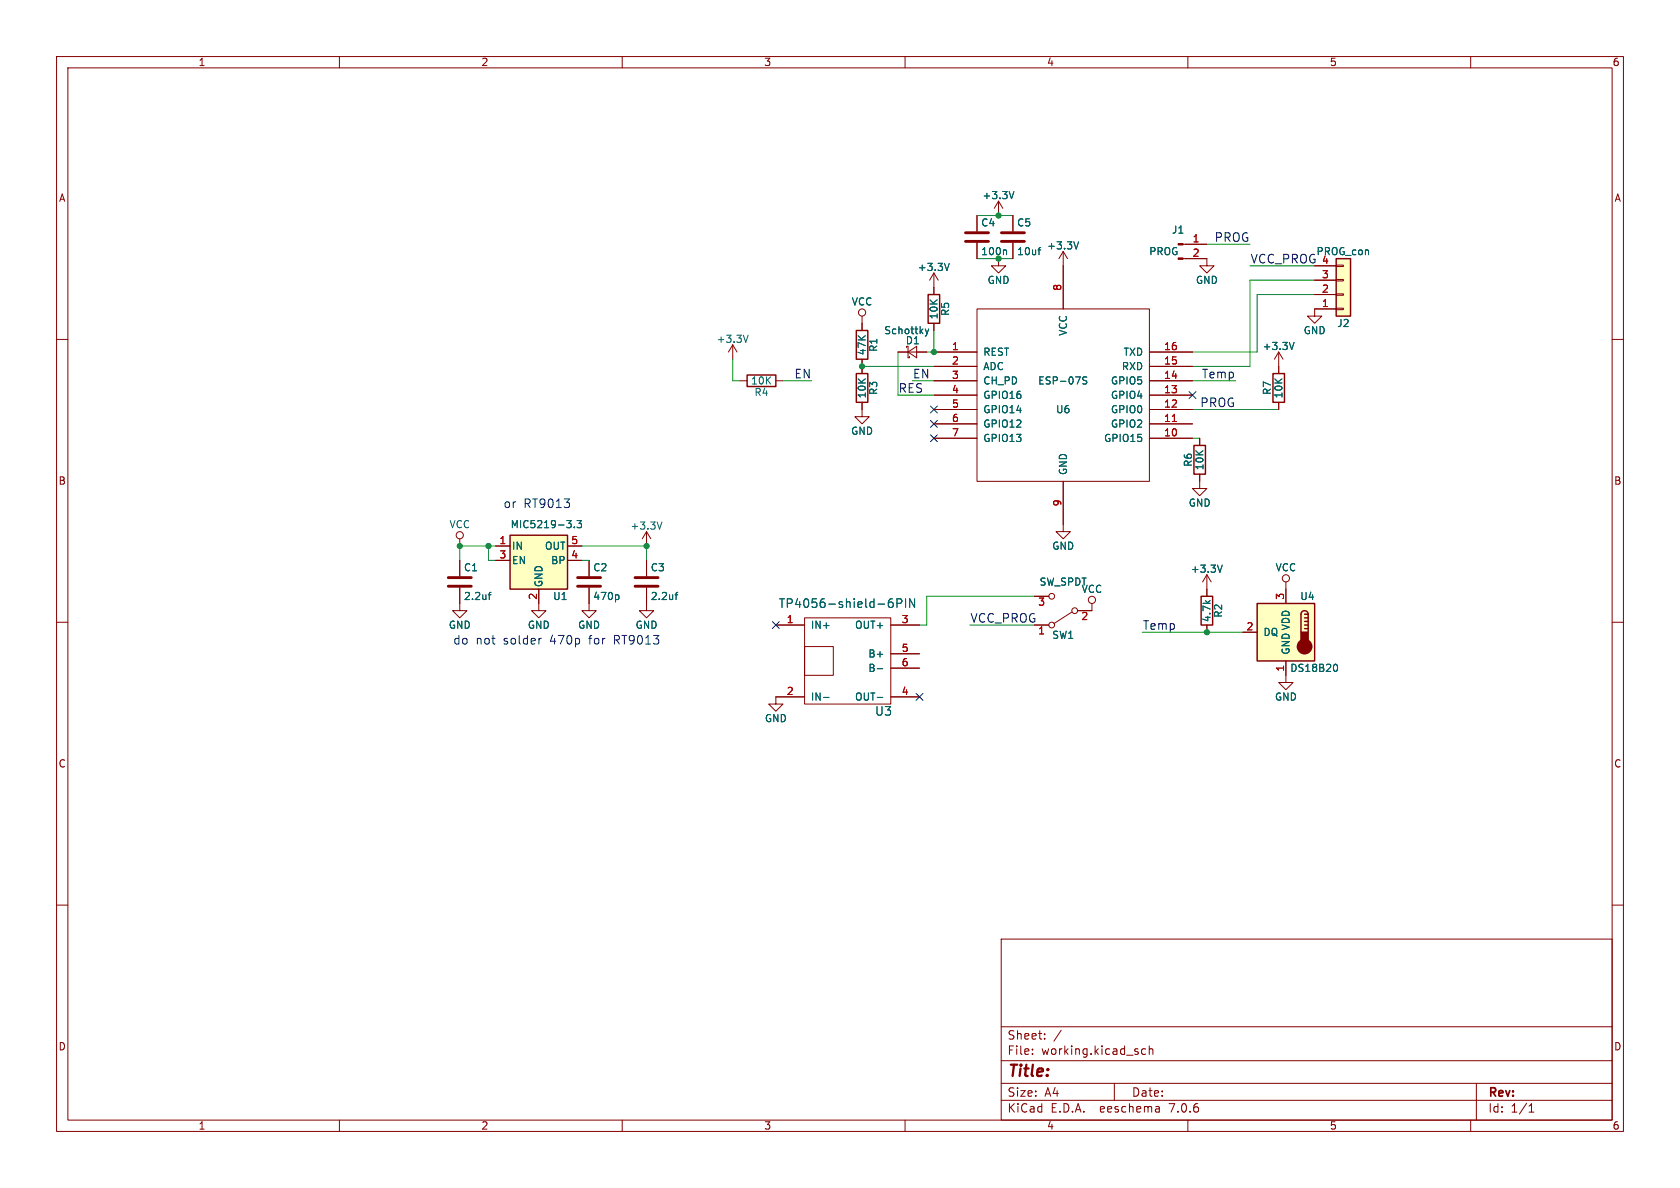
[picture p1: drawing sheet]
(kicad_sch (version 20230121) (generator eeschema)

 (paper "A4")

 (lib_symbols
  (symbol "TemperatureMonitor-rescue:+3.3V" (power) (pin_names (offset 0)) (in_bom yes) (on_board yes)
   (property "Reference" "#PWR" (at 0 -3.81 0) (effects (font (size 1.27 1.27)) hide))
   (property "Value" "+3.3V" (at 0 3.556 0) (effects (font (size 1.27 1.27))))
   (property "Footprint" "" (at 0 0 0) (effects (font (size 1.27 1.27)) hide))
   (property "Datasheet" "" (at 0 0 0) (effects (font (size 1.27 1.27)) hide))
   (symbol "+3.3V_0_1"
    (polyline (pts (xy -0.762 1.27) (xy 0 2.54)) (stroke (width 0) (type solid)) (fill (type none)))
    (polyline (pts (xy 0 0) (xy 0 2.54)) (stroke (width 0) (type solid)) (fill (type none)))
    (polyline (pts (xy 0 2.54) (xy 0.762 1.27)) (stroke (width 0) (type solid)) (fill (type none))))
   (symbol "+3.3V_1_1"
    (pin power_in line (at 0 0 90) (length 0) hide (name "+3V3" (effects (font (size 1.27 1.27)))) (number "1" (effects (font (size 1.27 1.27)))))))
  (symbol "TemperatureMonitor-rescue:C" (pin_numbers hide) (pin_names (offset 0.254)) (in_bom yes) (on_board yes)
   (property "Reference" "C" (at 0.635 2.54 0) (effects (font (size 1.27 1.27)) (justify left)))
   (property "Value" "C" (at 0.635 -2.54 0) (effects (font (size 1.27 1.27)) (justify left)))
   (property "Footprint" "" (at 0.9652 -3.81 0) (effects (font (size 1.27 1.27)) hide))
   (property "Datasheet" "" (at 0 0 0) (effects (font (size 1.27 1.27)) hide))
   (symbol "C_0_1"
    (polyline (pts (xy -2.032 -0.762) (xy 2.032 -0.762)) (stroke (width 0.508) (type solid)) (fill (type none)))
    (polyline (pts (xy -2.032 0.762) (xy 2.032 0.762)) (stroke (width 0.508) (type solid)) (fill (type none))))
   (symbol "C_1_1"
    (pin passive line (at 0 3.81 270) (length 2.794) (name "~" (effects (font (size 1.27 1.27)))) (number "1" (effects (font (size 1.27 1.27)))))
    (pin passive line (at 0 -3.81 90) (length 2.794) (name "~" (effects (font (size 1.27 1.27)))) (number "2" (effects (font (size 1.27 1.27)))))))
  (symbol "TemperatureMonitor-rescue:Conn_01x02_Male" (pin_names (offset 1.016) hide) (in_bom yes) (on_board yes)
   (property "Reference" "J" (at 0 2.54 0) (effects (font (size 1.27 1.27))))
   (property "Value" "Conn_01x02_Male" (at 0 -5.08 0) (effects (font (size 1.27 1.27))))
   (property "Footprint" "" (at 0 0 0) (effects (font (size 1.27 1.27)) hide))
   (property "Datasheet" "" (at 0 0 0) (effects (font (size 1.27 1.27)) hide))
   (symbol "Conn_01x02_Male_1_1"
    (polyline (pts (xy 1.27 -2.54) (xy 0.8636 -2.54)) (stroke (width 0.1524) (type solid)) (fill (type none)))
    (polyline (pts (xy 1.27 0) (xy 0.8636 0)) (stroke (width 0.1524) (type solid)) (fill (type none)))
    (rectangle (start 0.8636 -2.413) (end 0 -2.667) (stroke (width 0.1524) (type solid)) (fill (type outline)))
    (rectangle (start 0.8636 0.127) (end 0 -0.127) (stroke (width 0.1524) (type solid)) (fill (type outline)))
    (pin passive line (at 5.08 0 180) (length 3.81) (name "Pin_1" (effects (font (size 1.27 1.27)))) (number "1" (effects (font (size 1.27 1.27)))))
    (pin passive line (at 5.08 -2.54 180) (length 3.81) (name "Pin_2" (effects (font (size 1.27 1.27)))) (number "2" (effects (font (size 1.27 1.27)))))))
  (symbol "TemperatureMonitor-rescue:Conn_01x04" (pin_names (offset 1.016) hide) (in_bom yes) (on_board yes)
   (property "Reference" "J" (at 0 5.08 0) (effects (font (size 1.27 1.27))))
   (property "Value" "Conn_01x04" (at 0 -7.62 0) (effects (font (size 1.27 1.27))))
   (property "Footprint" "" (at 0 0 0) (effects (font (size 1.27 1.27)) hide))
   (property "Datasheet" "" (at 0 0 0) (effects (font (size 1.27 1.27)) hide))
   (symbol "Conn_01x04_1_1"
    (rectangle (start -1.27 -4.953) (end 0 -5.207) (stroke (width 0.1524) (type solid)) (fill (type none)))
    (rectangle (start -1.27 -2.413) (end 0 -2.667) (stroke (width 0.1524) (type solid)) (fill (type none)))
    (rectangle (start -1.27 0.127) (end 0 -0.127) (stroke (width 0.1524) (type solid)) (fill (type none)))
    (rectangle (start -1.27 2.667) (end 0 2.413) (stroke (width 0.1524) (type solid)) (fill (type none)))
    (rectangle (start -1.27 3.81) (end 1.27 -6.35) (stroke (width 0.254) (type solid)) (fill (type background)))
    (pin passive line (at -5.08 2.54 0) (length 3.81) (name "Pin_1" (effects (font (size 1.27 1.27)))) (number "1" (effects (font (size 1.27 1.27)))))
    (pin passive line (at -5.08 0 0) (length 3.81) (name "Pin_2" (effects (font (size 1.27 1.27)))) (number "2" (effects (font (size 1.27 1.27)))))
    (pin passive line (at -5.08 -2.54 0) (length 3.81) (name "Pin_3" (effects (font (size 1.27 1.27)))) (number "3" (effects (font (size 1.27 1.27)))))
    (pin passive line (at -5.08 -5.08 0) (length 3.81) (name "Pin_4" (effects (font (size 1.27 1.27)))) (number "4" (effects (font (size 1.27 1.27)))))))
  (symbol "TemperatureMonitor-rescue:DS18B20" (pin_names (offset 1.016)) (in_bom yes) (on_board yes)
   (property "Reference" "U" (at -3.81 6.35 0) (effects (font (size 1.27 1.27))))
   (property "Value" "DS18B20" (at 6.35 6.35 0) (effects (font (size 1.27 1.27))))
   (property "Footprint" "TO_SOT_Packages_THT:TO-92_Inline_Narrow_Oval" (at -25.4 -6.35 0) (effects (font (size 1.27 1.27)) hide))
   (property "Datasheet" "" (at -3.81 6.35 0) (effects (font (size 1.27 1.27)) hide))
   (symbol "DS18B20_0_1"
    (rectangle (start -5.08 5.08) (end 5.08 -5.08) (stroke (width 0.254) (type solid)) (fill (type background)))
    (circle (center -3.302 -2.54) (radius 1.27) (stroke (width 0.254) (type solid)) (fill (type outline)))
    (rectangle (start -2.667 -1.905) (end -3.937 0) (stroke (width 0.254) (type solid)) (fill (type outline)))
    (arc (start -2.667 3.175) (mid -3.302 3.8073) (end -3.937 3.175) (stroke (width 0.254) (type solid)) (fill (type none)))
    (polyline (pts (xy -3.937 0.635) (xy -3.302 0.635)) (stroke (width 0.254) (type solid)) (fill (type none)))
    (polyline (pts (xy -3.937 1.27) (xy -3.302 1.27)) (stroke (width 0.254) (type solid)) (fill (type none)))
    (polyline (pts (xy -3.937 1.905) (xy -3.302 1.905)) (stroke (width 0.254) (type solid)) (fill (type none)))
    (polyline (pts (xy -3.937 2.54) (xy -3.302 2.54)) (stroke (width 0.254) (type solid)) (fill (type none)))
    (polyline (pts (xy -3.937 3.175) (xy -3.937 0)) (stroke (width 0.254) (type solid)) (fill (type none)))
    (polyline (pts (xy -3.937 3.175) (xy -3.302 3.175)) (stroke (width 0.254) (type solid)) (fill (type none)))
    (polyline (pts (xy -2.667 3.175) (xy -2.667 0)) (stroke (width 0.254) (type solid)) (fill (type none))))
   (symbol "DS18B20_1_1"
    (pin power_in line (at 0 -7.62 90) (length 2.54) (name "GND" (effects (font (size 1.27 1.27)))) (number "1" (effects (font (size 1.27 1.27)))))
    (pin bidirectional line (at 7.62 0 180) (length 2.54) (name "DQ" (effects (font (size 1.27 1.27)))) (number "2" (effects (font (size 1.27 1.27)))))
    (pin power_in line (at 0 7.62 270) (length 2.54) (name "VDD" (effects (font (size 1.27 1.27)))) (number "3" (effects (font (size 1.27 1.27)))))))
  (symbol "TemperatureMonitor-rescue:D_Schottky_Small" (pin_numbers hide) (pin_names (offset 0.254) hide) (in_bom yes) (on_board yes)
   (property "Reference" "D" (at -1.27 2.032 0) (effects (font (size 1.27 1.27)) (justify left)))
   (property "Value" "D_Schottky_Small" (at -7.112 -2.032 0) (effects (font (size 1.27 1.27)) (justify left)))
   (property "Footprint" "" (at 0 0 90) (effects (font (size 1.27 1.27)) hide))
   (property "Datasheet" "" (at 0 0 90) (effects (font (size 1.27 1.27)) hide))
   (symbol "D_Schottky_Small_0_1"
    (polyline (pts (xy -0.762 -1.016) (xy -0.762 1.016)) (stroke (width 0) (type solid)) (fill (type none)))
    (polyline (pts (xy -0.762 0) (xy 0.762 0)) (stroke (width 0) (type solid)) (fill (type none)))
    (polyline (pts (xy -0.762 -1.016) (xy -0.508 -1.016) (xy -0.508 -0.762)) (stroke (width 0) (type solid)) (fill (type none)))
    (polyline (pts (xy -0.762 1.016) (xy -1.016 1.016) (xy -1.016 0.762)) (stroke (width 0) (type solid)) (fill (type none)))
    (polyline (pts (xy 0.762 -1.016) (xy -0.762 0) (xy 0.762 1.016) (xy 0.762 -1.016)) (stroke (width 0) (type solid)) (fill (type none))))
   (symbol "D_Schottky_Small_1_1"
    (pin passive line (at -2.54 0 0) (length 1.778) (name "K" (effects (font (size 1.27 1.27)))) (number "1" (effects (font (size 1.27 1.27)))))
    (pin passive line (at 2.54 0 180) (length 1.778) (name "A" (effects (font (size 1.27 1.27)))) (number "2" (effects (font (size 1.27 1.27)))))))
  (symbol "TemperatureMonitor-rescue:ESP-07S" (pin_names (offset 1.016)) (in_bom yes) (on_board yes)
   (property "Reference" "U" (at 0 -2.54 0) (effects (font (size 1.27 1.27))))
   (property "Value" "ESP-07S" (at 0 2.54 0) (effects (font (size 1.27 1.27))))
   (property "Footprint" "" (at 0 0 0) (effects (font (size 1.27 1.27)) hide))
   (property "Datasheet" "" (at 0 0 0) (effects (font (size 1.27 1.27)) hide))
   (symbol "ESP-07S_1_0"
    (rectangle (start -15.24 -15.24) (end 15.24 15.24) (stroke (width 0) (type solid)) (fill (type none))))
   (symbol "ESP-07S_1_1"
    (pin input line (at -22.86 7.62 0) (length 7.62) (name "REST" (effects (font (size 1.27 1.27)))) (number "1" (effects (font (size 1.27 1.27)))))
    (pin bidirectional line (at 22.86 -7.62 180) (length 7.62) (name "GPIO15" (effects (font (size 1.27 1.27)))) (number "10" (effects (font (size 1.27 1.27)))))
    (pin bidirectional line (at 22.86 -5.08 180) (length 7.62) (name "GPIO2" (effects (font (size 1.27 1.27)))) (number "11" (effects (font (size 1.27 1.27)))))
    (pin bidirectional line (at 22.86 -2.54 180) (length 7.62) (name "GPIO0" (effects (font (size 1.27 1.27)))) (number "12" (effects (font (size 1.27 1.27)))))
    (pin bidirectional line (at 22.86 0 180) (length 7.62) (name "GPIO4" (effects (font (size 1.27 1.27)))) (number "13" (effects (font (size 1.27 1.27)))))
    (pin bidirectional line (at 22.86 2.54 180) (length 7.62) (name "GPIO5" (effects (font (size 1.27 1.27)))) (number "14" (effects (font (size 1.27 1.27)))))
    (pin input line (at 22.86 5.08 180) (length 7.62) (name "RXD" (effects (font (size 1.27 1.27)))) (number "15" (effects (font (size 1.27 1.27)))))
    (pin output line (at 22.86 7.62 180) (length 7.62) (name "TXD" (effects (font (size 1.27 1.27)))) (number "16" (effects (font (size 1.27 1.27)))))
    (pin passive line (at -22.86 5.08 0) (length 7.62) (name "ADC" (effects (font (size 1.27 1.27)))) (number "2" (effects (font (size 1.27 1.27)))))
    (pin input line (at -22.86 2.54 0) (length 7.62) (name "CH_PD" (effects (font (size 1.27 1.27)))) (number "3" (effects (font (size 1.27 1.27)))))
    (pin bidirectional line (at -22.86 0 0) (length 7.62) (name "GPIO16" (effects (font (size 1.27 1.27)))) (number "4" (effects (font (size 1.27 1.27)))))
    (pin bidirectional line (at -22.86 -2.54 0) (length 7.62) (name "GPIO14" (effects (font (size 1.27 1.27)))) (number "5" (effects (font (size 1.27 1.27)))))
    (pin bidirectional line (at -22.86 -5.08 0) (length 7.62) (name "GPIO12" (effects (font (size 1.27 1.27)))) (number "6" (effects (font (size 1.27 1.27)))))
    (pin bidirectional line (at -22.86 -7.62 0) (length 7.62) (name "GPIO13" (effects (font (size 1.27 1.27)))) (number "7" (effects (font (size 1.27 1.27)))))
    (pin power_in line (at 0 22.86 270) (length 7.62) (name "VCC" (effects (font (size 1.27 1.27)))) (number "8" (effects (font (size 1.27 1.27)))))
    (pin power_in line (at 0 -22.86 90) (length 7.62) (name "GND" (effects (font (size 1.27 1.27)))) (number "9" (effects (font (size 1.27 1.27)))))))
  (symbol "TemperatureMonitor-rescue:GND" (power) (pin_names (offset 0)) (in_bom yes) (on_board yes)
   (property "Reference" "#PWR" (at 0 -6.35 0) (effects (font (size 1.27 1.27)) hide))
   (property "Value" "GND" (at 0 -3.81 0) (effects (font (size 1.27 1.27))))
   (property "Footprint" "" (at 0 0 0) (effects (font (size 1.27 1.27)) hide))
   (property "Datasheet" "" (at 0 0 0) (effects (font (size 1.27 1.27)) hide))
   (symbol "GND_0_1"
    (polyline (pts (xy 0 0) (xy 0 -1.27) (xy 1.27 -1.27) (xy 0 -2.54) (xy -1.27 -1.27) (xy 0 -1.27)) (stroke (width 0) (type solid)) (fill (type none))))
   (symbol "GND_1_1"
    (pin power_in line (at 0 0 270) (length 0) hide (name "GND" (effects (font (size 1.27 1.27)))) (number "1" (effects (font (size 1.27 1.27)))))))
  (symbol "TemperatureMonitor-rescue:MIC5219-3.0" (pin_names (offset 0.254)) (in_bom yes) (on_board yes)
   (property "Reference" "U" (at -3.81 5.715 0) (effects (font (size 1.27 1.27))))
   (property "Value" "MIC5219-3.0" (at 0 5.715 0) (effects (font (size 1.27 1.27)) (justify left)))
   (property "Footprint" "TO_SOT_Packages_SMD:SOT-23-5" (at 0 8.255 0) (effects (font (size 1.27 1.27)) hide))
   (property "Datasheet" "" (at 0 0 0) (effects (font (size 1.27 1.27)) hide))
   (symbol "MIC5219-3.0_0_1"
    (rectangle (start -5.08 4.445) (end 5.08 -5.08) (stroke (width 0.254) (type solid)) (fill (type background))))
   (symbol "MIC5219-3.0_1_1"
    (pin power_in line (at -7.62 2.54 0) (length 2.54) (name "IN" (effects (font (size 1.27 1.27)))) (number "1" (effects (font (size 1.27 1.27)))))
    (pin power_in line (at 0 -7.62 90) (length 2.54) (name "GND" (effects (font (size 1.27 1.27)))) (number "2" (effects (font (size 1.27 1.27)))))
    (pin input line (at -7.62 0 0) (length 2.54) (name "EN" (effects (font (size 1.27 1.27)))) (number "3" (effects (font (size 1.27 1.27)))))
    (pin input line (at 7.62 0 180) (length 2.54) (name "BP" (effects (font (size 1.27 1.27)))) (number "4" (effects (font (size 1.27 1.27)))))
    (pin power_out line (at 7.62 2.54 180) (length 2.54) (name "OUT" (effects (font (size 1.27 1.27)))) (number "5" (effects (font (size 1.27 1.27)))))))
  (symbol "TemperatureMonitor-rescue:R" (pin_numbers hide) (pin_names (offset 0)) (in_bom yes) (on_board yes)
   (property "Reference" "R" (at 2.032 0 90) (effects (font (size 1.27 1.27))))
   (property "Value" "R" (at 0 0 90) (effects (font (size 1.27 1.27))))
   (property "Footprint" "" (at -1.778 0 90) (effects (font (size 1.27 1.27)) hide))
   (property "Datasheet" "" (at 0 0 0) (effects (font (size 1.27 1.27)) hide))
   (symbol "R_0_1"
    (rectangle (start -1.016 -2.54) (end 1.016 2.54) (stroke (width 0.254) (type solid)) (fill (type none))))
   (symbol "R_1_1"
    (pin passive line (at 0 3.81 270) (length 1.27) (name "~" (effects (font (size 1.27 1.27)))) (number "1" (effects (font (size 1.27 1.27)))))
    (pin passive line (at 0 -3.81 90) (length 1.27) (name "~" (effects (font (size 1.27 1.27)))) (number "2" (effects (font (size 1.27 1.27)))))))
  (symbol "TemperatureMonitor-rescue:SW_SPDT" (pin_names (offset 0) hide) (in_bom yes) (on_board yes)
   (property "Reference" "SW" (at 0 4.318 0) (effects (font (size 1.27 1.27))))
   (property "Value" "SW_SPDT" (at 0 -5.08 0) (effects (font (size 1.27 1.27))))
   (property "Footprint" "" (at 0 0 0) (effects (font (size 1.27 1.27)) hide))
   (property "Datasheet" "" (at 0 0 0) (effects (font (size 1.27 1.27)) hide))
   (symbol "SW_SPDT_0_0"
    (circle (center -2.032 0) (radius 0.508) (stroke (width 0) (type solid)) (fill (type none)))
    (circle (center 2.032 -2.54) (radius 0.508) (stroke (width 0) (type solid)) (fill (type none))))
   (symbol "SW_SPDT_0_1"
    (polyline (pts (xy -1.524 0.254) (xy 1.651 2.286)) (stroke (width 0) (type solid)) (fill (type none)))
    (circle (center 2.032 2.54) (radius 0.508) (stroke (width 0) (type solid)) (fill (type none))))
   (symbol "SW_SPDT_1_1"
    (pin passive line (at 5.08 2.54 180) (length 2.54) (name "A" (effects (font (size 1.27 1.27)))) (number "1" (effects (font (size 1.27 1.27)))))
    (pin passive line (at -5.08 0 0) (length 2.54) (name "B" (effects (font (size 1.27 1.27)))) (number "2" (effects (font (size 1.27 1.27)))))
    (pin passive line (at 5.08 -2.54 180) (length 2.54) (name "C" (effects (font (size 1.27 1.27)))) (number "3" (effects (font (size 1.27 1.27)))))))
  (symbol "TemperatureMonitor-rescue:TP4056-shield-6PIN" (pin_names (offset 1.016)) (in_bom yes) (on_board yes)
   (property "Reference" "U" (at 7.62 -8.89 0) (effects (font (size 1.524 1.524))))
   (property "Value" "TP4056-shield-6PIN" (at 1.27 10.16 0) (effects (font (size 1.524 1.524))))
   (property "Footprint" "" (at 0 0 0) (effects (font (size 1.524 1.524)) hide))
   (property "Datasheet" "" (at 0 0 0) (effects (font (size 1.524 1.524)) hide))
   (symbol "TP4056-shield-6PIN_0_1"
    (rectangle (start -6.35 2.54) (end -1.27 -2.54) (stroke (width 0) (type solid)) (fill (type none)))
    (rectangle (start 8.89 7.62) (end -6.35 -7.62) (stroke (width 0) (type solid)) (fill (type none))))
   (symbol "TP4056-shield-6PIN_1_1"
    (pin power_out line (at -11.43 6.35 0) (length 5.08) (name "IN+" (effects (font (size 1.27 1.27)))) (number "1" (effects (font (size 1.27 1.27)))))
    (pin power_out line (at -11.43 -6.35 0) (length 5.08) (name "IN-" (effects (font (size 1.27 1.27)))) (number "2" (effects (font (size 1.27 1.27)))))
    (pin power_out line (at 13.97 6.35 180) (length 5.08) (name "OUT+" (effects (font (size 1.27 1.27)))) (number "3" (effects (font (size 1.27 1.27)))))
    (pin power_out line (at 13.97 -6.35 180) (length 5.08) (name "OUT-" (effects (font (size 1.27 1.27)))) (number "4" (effects (font (size 1.27 1.27)))))
    (pin power_out line (at 13.97 1.27 180) (length 5.08) (name "B+" (effects (font (size 1.27 1.27)))) (number "5" (effects (font (size 1.27 1.27)))))
    (pin power_out line (at 13.97 -1.27 180) (length 5.08) (name "B-" (effects (font (size 1.27 1.27)))) (number "6" (effects (font (size 1.27 1.27)))))))
  (symbol "TemperatureMonitor-rescue:VCC" (power) (pin_names (offset 0)) (in_bom yes) (on_board yes)
   (property "Reference" "#PWR" (at 0 -3.81 0) (effects (font (size 1.27 1.27)) hide))
   (property "Value" "VCC" (at 0 3.81 0) (effects (font (size 1.27 1.27))))
   (property "Footprint" "" (at 0 0 0) (effects (font (size 1.27 1.27)) hide))
   (property "Datasheet" "" (at 0 0 0) (effects (font (size 1.27 1.27)) hide))
   (symbol "VCC_0_1"
    (polyline (pts (xy 0 0) (xy 0 1.27)) (stroke (width 0) (type solid)) (fill (type none)))
    (circle (center 0 1.905) (radius 0.635) (stroke (width 0) (type solid)) (fill (type none))))
   (symbol "VCC_1_1"
    (pin power_in line (at 0 0 90) (length 0) hide (name "VCC" (effects (font (size 1.27 1.27)))) (number "1" (effects (font (size 1.27 1.27))))))))

 (junction (at 176.53 38.1) (diameter 0) (color 0 0 0 0))
 (junction (at 86.36 96.52) (diameter 0) (color 0 0 0 0))
 (junction (at 213.36 111.76) (diameter 0) (color 0 0 0 0))
 (junction (at 114.3 96.52) (diameter 0) (color 0 0 0 0))
 (junction (at 81.28 96.52) (diameter 0) (color 0 0 0 0))
 (junction (at 165.1 62.23) (diameter 0) (color 0 0 0 0))
 (junction (at 176.53 45.72) (diameter 0) (color 0 0 0 0))
 (junction (at 152.4 64.77) (diameter 0) (color 0 0 0 0))

 (no_connect (at 210.82 69.85))
 (no_connect (at 162.56 123.19))
 (no_connect (at 137.16 110.49))
 (no_connect (at 165.1 72.39))
 (no_connect (at 165.1 77.47))
 (no_connect (at 165.1 74.93))

 (wire (pts (xy 81.28 96.52) (xy 81.28 99.06)) (stroke (width 0) (type default)))
 (wire (pts (xy 172.72 38.1) (xy 176.53 38.1)) (stroke (width 0) (type default)))
 (wire (pts (xy 158.75 69.85) (xy 158.75 62.23)) (stroke (width 0) (type default)))
 (wire (pts (xy 210.82 67.31) (xy 218.44 67.31)) (stroke (width 0) (type default)))
 (wire (pts (xy 210.82 72.39) (xy 226.06 72.39)) (stroke (width 0) (type default)))
 (wire (pts (xy 163.83 62.23) (xy 165.1 62.23)) (stroke (width 0) (type default)))
 (wire (pts (xy 210.82 64.77) (xy 220.98 64.77)) (stroke (width 0) (type default)))
 (wire (pts (xy 213.36 43.18) (xy 220.98 43.18)) (stroke (width 0) (type default)))
 (wire (pts (xy 114.3 99.06) (xy 114.3 96.52)) (stroke (width 0) (type default)))
 (wire (pts (xy 210.82 77.47) (xy 212.09 77.47)) (stroke (width 0) (type default)))
 (wire (pts (xy 163.83 105.41) (xy 182.88 105.41)) (stroke (width 0) (type default)))
 (wire (pts (xy 220.98 64.77) (xy 220.98 49.53)) (stroke (width 0) (type default)))
 (wire (pts (xy 114.3 96.52) (xy 102.87 96.52)) (stroke (width 0) (type default)))
 (wire (pts (xy 165.1 62.23) (xy 165.1 58.42)) (stroke (width 0) (type default)))
 (wire (pts (xy 86.36 99.06) (xy 86.36 96.52)) (stroke (width 0) (type default)))
 (wire (pts (xy 129.54 67.31) (xy 129.54 63.5)) (stroke (width 0) (type default)))
 (wire (pts (xy 222.25 52.07) (xy 232.41 52.07)) (stroke (width 0) (type default)))
 (wire (pts (xy 172.72 45.72) (xy 176.53 45.72)) (stroke (width 0) (type default)))
 (wire (pts (xy 210.82 62.23) (xy 222.25 62.23)) (stroke (width 0) (type default)))
 (wire (pts (xy 165.1 67.31) (xy 161.29 67.31)) (stroke (width 0) (type default)))
 (wire (pts (xy 130.81 67.31) (xy 129.54 67.31)) (stroke (width 0) (type default)))
 (wire (pts (xy 87.63 99.06) (xy 86.36 99.06)) (stroke (width 0) (type default)))
 (wire (pts (xy 86.36 96.52) (xy 87.63 96.52)) (stroke (width 0) (type default)))
 (wire (pts (xy 163.83 110.49) (xy 163.83 105.41)) (stroke (width 0) (type default)))
 (wire (pts (xy 176.53 38.1) (xy 179.07 38.1)) (stroke (width 0) (type default)))
 (wire (pts (xy 176.53 45.72) (xy 179.07 45.72)) (stroke (width 0) (type default)))
 (wire (pts (xy 232.41 46.99) (xy 220.98 46.99)) (stroke (width 0) (type default)))
 (wire (pts (xy 81.28 96.52) (xy 86.36 96.52)) (stroke (width 0) (type default)))
 (wire (pts (xy 201.93 111.76) (xy 213.36 111.76)) (stroke (width 0) (type default)))
 (wire (pts (xy 213.36 111.76) (xy 219.71 111.76)) (stroke (width 0) (type default)))
 (wire (pts (xy 220.98 49.53) (xy 232.41 49.53)) (stroke (width 0) (type default)))
 (wire (pts (xy 152.4 64.77) (xy 165.1 64.77)) (stroke (width 0) (type default)))
 (wire (pts (xy 165.1 69.85) (xy 158.75 69.85)) (stroke (width 0) (type default)))
 (wire (pts (xy 222.25 62.23) (xy 222.25 52.07)) (stroke (width 0) (type default)))
 (wire (pts (xy 138.43 67.31) (xy 143.51 67.31)) (stroke (width 0) (type default)))
 (wire (pts (xy 163.83 110.49) (xy 162.56 110.49)) (stroke (width 0) (type default)))
 (wire (pts (xy 102.87 99.06) (xy 104.14 99.06)) (stroke (width 0) (type default)))
 (wire (pts (xy 182.88 110.49) (xy 171.45 110.49)) (stroke (width 0) (type default)))

 (text "do not solder 470p for RT9013" (at 80.01 114.3 0) (effects (font (size 1.524 1.524)) (justify left bottom)))
 (text "or RT9013" (at 88.9 90.17 0) (effects (font (size 1.524 1.524)) (justify left bottom)))

 (label "EN" (at 161.29 67.31 0) (effects (font (size 1.524 1.524)) (justify left bottom)))
 (label "RES" (at 158.75 69.85 0) (effects (font (size 1.524 1.524)) (justify left bottom)))
 (label "PROG" (at 218.44 72.39 180) (effects (font (size 1.524 1.524)) (justify right bottom)))
 (label "VCC_PROG" (at 220.98 46.99 0) (effects (font (size 1.524 1.524)) (justify left bottom)))
 (label "EN" (at 143.51 67.31 180) (effects (font (size 1.524 1.524)) (justify right bottom)))
 (label "PROG" (at 220.98 43.18 180) (effects (font (size 1.524 1.524)) (justify right bottom)))
 (label "VCC_PROG" (at 171.45 110.49 0) (effects (font (size 1.524 1.524)) (justify left bottom)))
 (label "Temp" (at 218.44 67.31 180) (effects (font (size 1.524 1.524)) (justify right bottom)))
 (label "Temp" (at 201.93 111.76 0) (effects (font (size 1.524 1.524)) (justify left bottom)))

 (symbol (lib_id "TemperatureMonitor-rescue:+3.3V") (at 114.3 96.52 0) (unit 1) (in_bom yes) (on_board yes) (dnp no)
  (property "Reference" "#PWR5" (at 114.3 100.33 0) (effects (font (size 1.27 1.27)) hide))
  (property "Value" "+3.3V" (at 114.3 92.964 0) (effects (font (size 1.27 1.27))))
  (property "Footprint" "" (at 114.3 96.52 0) (effects (font (size 1.27 1.27)) hide))
  (property "Datasheet" "" (at 114.3 96.52 0) (effects (font (size 1.27 1.27)) hide)) (pin "1"))

 (symbol (lib_id "TemperatureMonitor-rescue:GND") (at 95.25 106.68 0) (unit 1) (in_bom yes) (on_board yes) (dnp no)
  (property "Reference" "#PWR3" (at 95.25 113.03 0) (effects (font (size 1.27 1.27)) hide))
  (property "Value" "GND" (at 95.25 110.49 0) (effects (font (size 1.27 1.27))))
  (property "Footprint" "" (at 95.25 106.68 0) (effects (font (size 1.27 1.27)) hide))
  (property "Datasheet" "" (at 95.25 106.68 0) (effects (font (size 1.27 1.27)) hide)) (pin "1"))

 (symbol (lib_id "TemperatureMonitor-rescue:MIC5219-3.0") (at 95.25 99.06 0) (unit 1) (in_bom yes) (on_board yes) (dnp no)
  (property "Reference" "U1" (at 99.06 105.41 0) (effects (font (size 1.27 1.27))))
  (property "Value" "MIC5219-3.3" (at 90.17 92.71 0) (effects (font (size 1.27 1.27)) (justify left)))
  (property "Footprint" "TO_SOT_Packages_SMD:SOT-23-5" (at 95.25 90.805 0) (effects (font (size 1.27 1.27)) hide))
  (property "Datasheet" "" (at 95.25 99.06 0) (effects (font (size 1.27 1.27)) hide)) (pin "1") (pin "2") (pin "3") (pin "4") (pin "5"))

 (symbol (lib_id "TemperatureMonitor-rescue:C") (at 104.14 102.87 0) (unit 1) (in_bom yes) (on_board yes) (dnp no)
  (property "Reference" "C2" (at 104.775 100.33 0) (effects (font (size 1.27 1.27)) (justify left)))
  (property "Value" "470p" (at 104.775 105.41 0) (effects (font (size 1.27 1.27)) (justify left)))
  (property "Footprint" "Capacitors_SMD:C_0603" (at 105.1052 106.68 0) (effects (font (size 1.27 1.27)) hide))
  (property "Datasheet" "" (at 104.14 102.87 0) (effects (font (size 1.27 1.27)) hide)) (pin "1") (pin "2"))

 (symbol (lib_id "TemperatureMonitor-rescue:GND") (at 104.14 106.68 0) (unit 1) (in_bom yes) (on_board yes) (dnp no)
  (property "Reference" "#PWR4" (at 104.14 113.03 0) (effects (font (size 1.27 1.27)) hide))
  (property "Value" "GND" (at 104.14 110.49 0) (effects (font (size 1.27 1.27))))
  (property "Footprint" "" (at 104.14 106.68 0) (effects (font (size 1.27 1.27)) hide))
  (property "Datasheet" "" (at 104.14 106.68 0) (effects (font (size 1.27 1.27)) hide)) (pin "1"))

 (symbol (lib_id "TemperatureMonitor-rescue:C") (at 114.3 102.87 0) (unit 1) (in_bom yes) (on_board yes) (dnp no)
  (property "Reference" "C3" (at 114.935 100.33 0) (effects (font (size 1.27 1.27)) (justify left)))
  (property "Value" "2.2uf" (at 114.935 105.41 0) (effects (font (size 1.27 1.27)) (justify left)))
  (property "Footprint" "Capacitors_SMD:C_0805" (at 115.2652 106.68 0) (effects (font (size 1.27 1.27)) hide))
  (property "Datasheet" "" (at 114.3 102.87 0) (effects (font (size 1.27 1.27)) hide)) (pin "1") (pin "2"))

 (symbol (lib_id "TemperatureMonitor-rescue:GND") (at 114.3 106.68 0) (unit 1) (in_bom yes) (on_board yes) (dnp no)
  (property "Reference" "#PWR6" (at 114.3 113.03 0) (effects (font (size 1.27 1.27)) hide))
  (property "Value" "GND" (at 114.3 110.49 0) (effects (font (size 1.27 1.27))))
  (property "Footprint" "" (at 114.3 106.68 0) (effects (font (size 1.27 1.27)) hide))
  (property "Datasheet" "" (at 114.3 106.68 0) (effects (font (size 1.27 1.27)) hide)) (pin "1"))

 (symbol (lib_id "TemperatureMonitor-rescue:C") (at 81.28 102.87 0) (unit 1) (in_bom yes) (on_board yes) (dnp no)
  (property "Reference" "C1" (at 81.915 100.33 0) (effects (font (size 1.27 1.27)) (justify left)))
  (property "Value" "2.2uf" (at 81.915 105.41 0) (effects (font (size 1.27 1.27)) (justify left)))
  (property "Footprint" "Capacitors_SMD:C_0805" (at 82.2452 106.68 0) (effects (font (size 1.27 1.27)) hide))
  (property "Datasheet" "" (at 81.28 102.87 0) (effects (font (size 1.27 1.27)) hide)) (pin "1") (pin "2"))

 (symbol (lib_id "TemperatureMonitor-rescue:GND") (at 81.28 106.68 0) (unit 1) (in_bom yes) (on_board yes) (dnp no)
  (property "Reference" "#PWR2" (at 81.28 113.03 0) (effects (font (size 1.27 1.27)) hide))
  (property "Value" "GND" (at 81.28 110.49 0) (effects (font (size 1.27 1.27))))
  (property "Footprint" "" (at 81.28 106.68 0) (effects (font (size 1.27 1.27)) hide))
  (property "Datasheet" "" (at 81.28 106.68 0) (effects (font (size 1.27 1.27)) hide)) (pin "1"))

 (symbol (lib_id "TemperatureMonitor-rescue:R") (at 213.36 107.95 0) (unit 1) (in_bom yes) (on_board yes) (dnp no)
  (property "Reference" "R2" (at 215.392 107.95 90) (effects (font (size 1.27 1.27))))
  (property "Value" "4.7k" (at 213.36 107.95 90) (effects (font (size 1.27 1.27))))
  (property "Footprint" "Resistors_SMD:R_0603" (at 211.582 107.95 90) (effects (font (size 1.27 1.27)) hide))
  (property "Datasheet" "" (at 213.36 107.95 0) (effects (font (size 1.27 1.27)) hide)) (pin "1") (pin "2"))

 (symbol (lib_id "TemperatureMonitor-rescue:+3.3V") (at 213.36 104.14 0) (unit 1) (in_bom yes) (on_board yes) (dnp no)
  (property "Reference" "#PWR19" (at 213.36 107.95 0) (effects (font (size 1.27 1.27)) hide))
  (property "Value" "+3.3V" (at 213.36 100.584 0) (effects (font (size 1.27 1.27))))
  (property "Footprint" "" (at 213.36 104.14 0) (effects (font (size 1.27 1.27)) hide))
  (property "Datasheet" "" (at 213.36 104.14 0) (effects (font (size 1.27 1.27)) hide)) (pin "1"))

 (symbol (lib_id "TemperatureMonitor-rescue:R") (at 152.4 60.96 0) (unit 1) (in_bom yes) (on_board yes) (dnp no)
  (property "Reference" "R1" (at 154.432 60.96 90) (effects (font (size 1.27 1.27))))
  (property "Value" "47K" (at 152.4 60.96 90) (effects (font (size 1.27 1.27))))
  (property "Footprint" "Resistors_SMD:R_0603" (at 150.622 60.96 90) (effects (font (size 1.27 1.27)) hide))
  (property "Datasheet" "" (at 152.4 60.96 0) (effects (font (size 1.27 1.27)) hide)) (pin "1") (pin "2"))

 (symbol (lib_id "TemperatureMonitor-rescue:DS18B20") (at 227.33 111.76 0) (mirror y) (unit 1) (in_bom yes) (on_board yes) (dnp no)
  (property "Reference" "U4" (at 231.14 105.41 0) (effects (font (size 1.27 1.27))))
  (property "Value" "DS18B20" (at 232.41 118.11 0) (effects (font (size 1.27 1.27))))
  (property "Footprint" "TO_SOT_Packages_THT:TO-92_Inline_Narrow_Oval" (at 252.73 118.11 0) (effects (font (size 1.27 1.27)) hide))
  (property "Datasheet" "" (at 231.14 105.41 0) (effects (font (size 1.27 1.27)) hide)) (pin "1") (pin "2") (pin "3"))

 (symbol (lib_id "TemperatureMonitor-rescue:GND") (at 227.33 119.38 0) (unit 1) (in_bom yes) (on_board yes) (dnp no)
  (property "Reference" "#PWR22" (at 227.33 125.73 0) (effects (font (size 1.27 1.27)) hide))
  (property "Value" "GND" (at 227.33 123.19 0) (effects (font (size 1.27 1.27))))
  (property "Footprint" "" (at 227.33 119.38 0) (effects (font (size 1.27 1.27)) hide))
  (property "Datasheet" "" (at 227.33 119.38 0) (effects (font (size 1.27 1.27)) hide)) (pin "1"))

 (symbol (lib_id "TemperatureMonitor-rescue:TP4056-shield-6PIN") (at 148.59 116.84 0) (unit 1) (in_bom yes) (on_board yes) (dnp no)
  (property "Reference" "U3" (at 156.21 125.73 0) (effects (font (size 1.524 1.524))))
  (property "Value" "TP4056-shield-6PIN" (at 149.86 106.68 0) (effects (font (size 1.524 1.524))))
  (property "Footprint" "KiCadCustomLibs:TP4056-shield-6PIN" (at 148.59 116.84 0) (effects (font (size 1.524 1.524)) hide))
  (property "Datasheet" "" (at 148.59 116.84 0) (effects (font (size 1.524 1.524)) hide)) (pin "1") (pin "2") (pin "3") (pin "4") (pin "5") (pin "6"))

 (symbol (lib_id "TemperatureMonitor-rescue:GND") (at 137.16 123.19 0) (unit 1) (in_bom yes) (on_board yes) (dnp no)
  (property "Reference" "#PWR8" (at 137.16 129.54 0) (effects (font (size 1.27 1.27)) hide))
  (property "Value" "GND" (at 137.16 127 0) (effects (font (size 1.27 1.27))))
  (property "Footprint" "" (at 137.16 123.19 0) (effects (font (size 1.27 1.27)) hide))
  (property "Datasheet" "" (at 137.16 123.19 0) (effects (font (size 1.27 1.27)) hide)) (pin "1"))

 (symbol (lib_id "TemperatureMonitor-rescue:VCC") (at 193.04 107.95 0) (unit 1) (in_bom yes) (on_board yes) (dnp no)
  (property "Reference" "#PWR16" (at 193.04 111.76 0) (effects (font (size 1.27 1.27)) hide))
  (property "Value" "VCC" (at 193.04 104.14 0) (effects (font (size 1.27 1.27))))
  (property "Footprint" "" (at 193.04 107.95 0) (effects (font (size 1.27 1.27)) hide))
  (property "Datasheet" "" (at 193.04 107.95 0) (effects (font (size 1.27 1.27)) hide)) (pin "1"))

 (symbol (lib_id "TemperatureMonitor-rescue:VCC") (at 227.33 104.14 0) (unit 1) (in_bom yes) (on_board yes) (dnp no)
  (property "Reference" "#PWR21" (at 227.33 107.95 0) (effects (font (size 1.27 1.27)) hide))
  (property "Value" "VCC" (at 227.33 100.33 0) (effects (font (size 1.27 1.27))))
  (property "Footprint" "" (at 227.33 104.14 0) (effects (font (size 1.27 1.27)) hide))
  (property "Datasheet" "" (at 227.33 104.14 0) (effects (font (size 1.27 1.27)) hide)) (pin "1"))

 (symbol (lib_id "TemperatureMonitor-rescue:VCC") (at 81.28 96.52 0) (unit 1) (in_bom yes) (on_board yes) (dnp no)
  (property "Reference" "#PWR1" (at 81.28 100.33 0) (effects (font (size 1.27 1.27)) hide))
  (property "Value" "VCC" (at 81.28 92.71 0) (effects (font (size 1.27 1.27))))
  (property "Footprint" "" (at 81.28 96.52 0) (effects (font (size 1.27 1.27)) hide))
  (property "Datasheet" "" (at 81.28 96.52 0) (effects (font (size 1.27 1.27)) hide)) (pin "1"))

 (symbol (lib_id "TemperatureMonitor-rescue:R") (at 152.4 68.58 0) (unit 1) (in_bom yes) (on_board yes) (dnp no)
  (property "Reference" "R3" (at 154.432 68.58 90) (effects (font (size 1.27 1.27))))
  (property "Value" "10K" (at 152.4 68.58 90) (effects (font (size 1.27 1.27))))
  (property "Footprint" "Resistors_SMD:R_0603" (at 150.622 68.58 90) (effects (font (size 1.27 1.27)) hide))
  (property "Datasheet" "" (at 152.4 68.58 0) (effects (font (size 1.27 1.27)) hide)) (pin "1") (pin "2"))

 (symbol (lib_id "TemperatureMonitor-rescue:GND") (at 152.4 72.39 0) (unit 1) (in_bom yes) (on_board yes) (dnp no)
  (property "Reference" "#PWR10" (at 152.4 78.74 0) (effects (font (size 1.27 1.27)) hide))
  (property "Value" "GND" (at 152.4 76.2 0) (effects (font (size 1.27 1.27))))
  (property "Footprint" "" (at 152.4 72.39 0) (effects (font (size 1.27 1.27)) hide))
  (property "Datasheet" "" (at 152.4 72.39 0) (effects (font (size 1.27 1.27)) hide)) (pin "1"))

 (symbol (lib_id "TemperatureMonitor-rescue:VCC") (at 152.4 57.15 0) (unit 1) (in_bom yes) (on_board yes) (dnp no)
  (property "Reference" "#PWR9" (at 152.4 60.96 0) (effects (font (size 1.27 1.27)) hide))
  (property "Value" "VCC" (at 152.4 53.34 0) (effects (font (size 1.27 1.27))))
  (property "Footprint" "" (at 152.4 57.15 0) (effects (font (size 1.27 1.27)) hide))
  (property "Datasheet" "" (at 152.4 57.15 0) (effects (font (size 1.27 1.27)) hide)) (pin "1"))

 (symbol (lib_id "TemperatureMonitor-rescue:+3.3V") (at 187.96 46.99 0) (unit 1) (in_bom yes) (on_board yes) (dnp no)
  (property "Reference" "#PWR14" (at 187.96 50.8 0) (effects (font (size 1.27 1.27)) hide))
  (property "Value" "+3.3V" (at 187.96 43.434 0) (effects (font (size 1.27 1.27))))
  (property "Footprint" "" (at 187.96 46.99 0) (effects (font (size 1.27 1.27)) hide))
  (property "Datasheet" "" (at 187.96 46.99 0) (effects (font (size 1.27 1.27)) hide)) (pin "1"))

 (symbol (lib_id "TemperatureMonitor-rescue:ESP-07S") (at 187.96 69.85 0) (unit 1) (in_bom yes) (on_board yes) (dnp no)
  (property "Reference" "U6" (at 187.96 72.39 0) (effects (font (size 1.27 1.27))))
  (property "Value" "ESP-07S" (at 187.96 67.31 0) (effects (font (size 1.27 1.27))))
  (property "Footprint" "KiCadCustomLibs:ESP-07S" (at 187.96 69.85 0) (effects (font (size 1.27 1.27)) hide))
  (property "Datasheet" "" (at 187.96 69.85 0) (effects (font (size 1.27 1.27)) hide)) (pin "1") (pin "10") (pin "11") (pin "12") (pin "13") (pin "14") (pin "15") (pin "16") (pin "2") (pin "3") (pin "4") (pin "5") (pin "6") (pin "7") (pin "8") (pin "9"))

 (symbol (lib_id "TemperatureMonitor-rescue:GND") (at 187.96 92.71 0) (unit 1) (in_bom yes) (on_board yes) (dnp no)
  (property "Reference" "#PWR15" (at 187.96 99.06 0) (effects (font (size 1.27 1.27)) hide))
  (property "Value" "GND" (at 187.96 96.52 0) (effects (font (size 1.27 1.27))))
  (property "Footprint" "" (at 187.96 92.71 0) (effects (font (size 1.27 1.27)) hide))
  (property "Datasheet" "" (at 187.96 92.71 0) (effects (font (size 1.27 1.27)) hide)) (pin "1"))

 (symbol (lib_id "TemperatureMonitor-rescue:D_Schottky_Small") (at 161.29 62.23 0) (unit 1) (in_bom yes) (on_board yes) (dnp no)
  (property "Reference" "D1" (at 160.02 60.198 0) (effects (font (size 1.27 1.27)) (justify left)))
  (property "Value" "Schottky" (at 156.21 58.42 0) (effects (font (size 1.27 1.27)) (justify left)))
  (property "Footprint" "Diodes_SMD:D_SOD-523" (at 161.29 62.23 90) (effects (font (size 1.27 1.27)) hide))
  (property "Datasheet" "" (at 161.29 62.23 90) (effects (font (size 1.27 1.27)) hide)) (pin "1") (pin "2"))

 (symbol (lib_id "TemperatureMonitor-rescue:R") (at 134.62 67.31 270) (unit 1) (in_bom yes) (on_board yes) (dnp no)
  (property "Reference" "R4" (at 134.62 69.342 90) (effects (font (size 1.27 1.27))))
  (property "Value" "10K" (at 134.62 67.31 90) (effects (font (size 1.27 1.27))))
  (property "Footprint" "Resistors_SMD:R_0603" (at 134.62 65.532 90) (effects (font (size 1.27 1.27)) hide))
  (property "Datasheet" "" (at 134.62 67.31 0) (effects (font (size 1.27 1.27)) hide)) (pin "1") (pin "2"))

 (symbol (lib_id "TemperatureMonitor-rescue:R") (at 165.1 54.61 0) (unit 1) (in_bom yes) (on_board yes) (dnp no)
  (property "Reference" "R5" (at 167.132 54.61 90) (effects (font (size 1.27 1.27))))
  (property "Value" "10K" (at 165.1 54.61 90) (effects (font (size 1.27 1.27))))
  (property "Footprint" "Resistors_SMD:R_0603" (at 163.322 54.61 90) (effects (font (size 1.27 1.27)) hide))
  (property "Datasheet" "" (at 165.1 54.61 0) (effects (font (size 1.27 1.27)) hide)) (pin "1") (pin "2"))

 (symbol (lib_id "TemperatureMonitor-rescue:+3.3V") (at 165.1 50.8 0) (unit 1) (in_bom yes) (on_board yes) (dnp no)
  (property "Reference" "#PWR11" (at 165.1 54.61 0) (effects (font (size 1.27 1.27)) hide))
  (property "Value" "+3.3V" (at 165.1 47.244 0) (effects (font (size 1.27 1.27))))
  (property "Footprint" "" (at 165.1 50.8 0) (effects (font (size 1.27 1.27)) hide))
  (property "Datasheet" "" (at 165.1 50.8 0) (effects (font (size 1.27 1.27)) hide)) (pin "1"))

 (symbol (lib_id "TemperatureMonitor-rescue:+3.3V") (at 129.54 63.5 0) (unit 1) (in_bom yes) (on_board yes) (dnp no)
  (property "Reference" "#PWR7" (at 129.54 67.31 0) (effects (font (size 1.27 1.27)) hide))
  (property "Value" "+3.3V" (at 129.54 59.944 0) (effects (font (size 1.27 1.27))))
  (property "Footprint" "" (at 129.54 63.5 0) (effects (font (size 1.27 1.27)) hide))
  (property "Datasheet" "" (at 129.54 63.5 0) (effects (font (size 1.27 1.27)) hide)) (pin "1"))

 (symbol (lib_id "TemperatureMonitor-rescue:R") (at 212.09 81.28 180) (unit 1) (in_bom yes) (on_board yes) (dnp no)
  (property "Reference" "R6" (at 210.058 81.28 90) (effects (font (size 1.27 1.27))))
  (property "Value" "10K" (at 212.09 81.28 90) (effects (font (size 1.27 1.27))))
  (property "Footprint" "Resistors_SMD:R_0603" (at 213.868 81.28 90) (effects (font (size 1.27 1.27)) hide))
  (property "Datasheet" "" (at 212.09 81.28 0) (effects (font (size 1.27 1.27)) hide)) (pin "1") (pin "2"))

 (symbol (lib_id "TemperatureMonitor-rescue:GND") (at 212.09 85.09 0) (unit 1) (in_bom yes) (on_board yes) (dnp no)
  (property "Reference" "#PWR17" (at 212.09 91.44 0) (effects (font (size 1.27 1.27)) hide))
  (property "Value" "GND" (at 212.09 88.9 0) (effects (font (size 1.27 1.27))))
  (property "Footprint" "" (at 212.09 85.09 0) (effects (font (size 1.27 1.27)) hide))
  (property "Datasheet" "" (at 212.09 85.09 0) (effects (font (size 1.27 1.27)) hide)) (pin "1"))

 (symbol (lib_id "TemperatureMonitor-rescue:C") (at 179.07 41.91 0) (unit 1) (in_bom yes) (on_board yes) (dnp no)
  (property "Reference" "C5" (at 179.705 39.37 0) (effects (font (size 1.27 1.27)) (justify left)))
  (property "Value" "10uf" (at 179.705 44.45 0) (effects (font (size 1.27 1.27)) (justify left)))
  (property "Footprint" "Capacitors_SMD:C_0805" (at 180.0352 45.72 0) (effects (font (size 1.27 1.27)) hide))
  (property "Datasheet" "" (at 179.07 41.91 0) (effects (font (size 1.27 1.27)) hide)) (pin "1") (pin "2"))

 (symbol (lib_id "TemperatureMonitor-rescue:C") (at 172.72 41.91 0) (unit 1) (in_bom yes) (on_board yes) (dnp no)
  (property "Reference" "C4" (at 173.355 39.37 0) (effects (font (size 1.27 1.27)) (justify left)))
  (property "Value" "100n" (at 173.355 44.45 0) (effects (font (size 1.27 1.27)) (justify left)))
  (property "Footprint" "Capacitors_SMD:C_0603" (at 173.6852 45.72 0) (effects (font (size 1.27 1.27)) hide))
  (property "Datasheet" "" (at 172.72 41.91 0) (effects (font (size 1.27 1.27)) hide)) (pin "1") (pin "2"))

 (symbol (lib_id "TemperatureMonitor-rescue:+3.3V") (at 176.53 38.1 0) (unit 1) (in_bom yes) (on_board yes) (dnp no)
  (property "Reference" "#PWR12" (at 176.53 41.91 0) (effects (font (size 1.27 1.27)) hide))
  (property "Value" "+3.3V" (at 176.53 34.544 0) (effects (font (size 1.27 1.27))))
  (property "Footprint" "" (at 176.53 38.1 0) (effects (font (size 1.27 1.27)) hide))
  (property "Datasheet" "" (at 176.53 38.1 0) (effects (font (size 1.27 1.27)) hide)) (pin "1"))

 (symbol (lib_id "TemperatureMonitor-rescue:GND") (at 176.53 45.72 0) (unit 1) (in_bom yes) (on_board yes) (dnp no)
  (property "Reference" "#PWR13" (at 176.53 52.07 0) (effects (font (size 1.27 1.27)) hide))
  (property "Value" "GND" (at 176.53 49.53 0) (effects (font (size 1.27 1.27))))
  (property "Footprint" "" (at 176.53 45.72 0) (effects (font (size 1.27 1.27)) hide))
  (property "Datasheet" "" (at 176.53 45.72 0) (effects (font (size 1.27 1.27)) hide)) (pin "1"))

 (symbol (lib_id "TemperatureMonitor-rescue:Conn_01x02_Male") (at 208.28 43.18 0) (unit 1) (in_bom yes) (on_board yes) (dnp no)
  (property "Reference" "J1" (at 208.28 40.64 0) (effects (font (size 1.27 1.27))))
  (property "Value" "PROG" (at 205.74 44.45 0) (effects (font (size 1.27 1.27))))
  (property "Footprint" "Pin_Headers:Pin_Header_Straight_1x02_Pitch2.54mm" (at 208.28 43.18 0) (effects (font (size 1.27 1.27)) hide))
  (property "Datasheet" "" (at 208.28 43.18 0) (effects (font (size 1.27 1.27)) hide)) (pin "1") (pin "2"))

 (symbol (lib_id "TemperatureMonitor-rescue:GND") (at 213.36 45.72 0) (unit 1) (in_bom yes) (on_board yes) (dnp no)
  (property "Reference" "#PWR18" (at 213.36 52.07 0) (effects (font (size 1.27 1.27)) hide))
  (property "Value" "GND" (at 213.36 49.53 0) (effects (font (size 1.27 1.27))))
  (property "Footprint" "" (at 213.36 45.72 0) (effects (font (size 1.27 1.27)) hide))
  (property "Datasheet" "" (at 213.36 45.72 0) (effects (font (size 1.27 1.27)) hide)) (pin "1"))

 (symbol (lib_id "TemperatureMonitor-rescue:Conn_01x04") (at 237.49 52.07 0) (mirror x) (unit 1) (in_bom yes) (on_board yes) (dnp no)
  (property "Reference" "J2" (at 237.49 57.15 0) (effects (font (size 1.27 1.27))))
  (property "Value" "PROG_con" (at 237.49 44.45 0) (effects (font (size 1.27 1.27))))
  (property "Footprint" "Pin_Headers:Pin_Header_Straight_1x04_Pitch2.54mm" (at 237.49 52.07 0) (effects (font (size 1.27 1.27)) hide))
  (property "Datasheet" "" (at 237.49 52.07 0) (effects (font (size 1.27 1.27)) hide)) (pin "1") (pin "2") (pin "3") (pin "4"))

 (symbol (lib_id "TemperatureMonitor-rescue:GND") (at 232.41 54.61 0) (unit 1) (in_bom yes) (on_board yes) (dnp no)
  (property "Reference" "#PWR23" (at 232.41 60.96 0) (effects (font (size 1.27 1.27)) hide))
  (property "Value" "GND" (at 232.41 58.42 0) (effects (font (size 1.27 1.27))))
  (property "Footprint" "" (at 232.41 54.61 0) (effects (font (size 1.27 1.27)) hide))
  (property "Datasheet" "" (at 232.41 54.61 0) (effects (font (size 1.27 1.27)) hide)) (pin "1"))

 (symbol (lib_id "TemperatureMonitor-rescue:SW_SPDT") (at 187.96 107.95 180) (unit 1) (in_bom yes) (on_board yes) (dnp no)
  (property "Reference" "SW1" (at 187.96 112.268 0) (effects (font (size 1.27 1.27))))
  (property "Value" "SW_SPDT" (at 187.96 102.87 0) (effects (font (size 1.27 1.27))))
  (property "Footprint" "KiCadCustomLibs:SK12D07VG3" (at 187.96 107.95 0) (effects (font (size 1.27 1.27)) hide))
  (property "Datasheet" "" (at 187.96 107.95 0) (effects (font (size 1.27 1.27)) hide)) (pin "1") (pin "2") (pin "3"))

 (symbol (lib_id "TemperatureMonitor-rescue:R") (at 226.06 68.58 180) (unit 1) (in_bom yes) (on_board yes) (dnp no)
  (property "Reference" "R7" (at 224.028 68.58 90) (effects (font (size 1.27 1.27))))
  (property "Value" "10K" (at 226.06 68.58 90) (effects (font (size 1.27 1.27))))
  (property "Footprint" "Resistors_SMD:R_0603" (at 227.838 68.58 90) (effects (font (size 1.27 1.27)) hide))
  (property "Datasheet" "" (at 226.06 68.58 0) (effects (font (size 1.27 1.27)) hide)) (pin "1") (pin "2"))

 (symbol (lib_id "TemperatureMonitor-rescue:+3.3V") (at 226.06 64.77 0) (unit 1) (in_bom yes) (on_board yes) (dnp no)
  (property "Reference" "#PWR20" (at 226.06 68.58 0) (effects (font (size 1.27 1.27)) hide))
  (property "Value" "+3.3V" (at 226.06 61.214 0) (effects (font (size 1.27 1.27))))
  (property "Footprint" "" (at 226.06 64.77 0) (effects (font (size 1.27 1.27)) hide))
  (property "Datasheet" "" (at 226.06 64.77 0) (effects (font (size 1.27 1.27)) hide)) (pin "1"))

 (sheet_instances (path "" (page "1"))))
